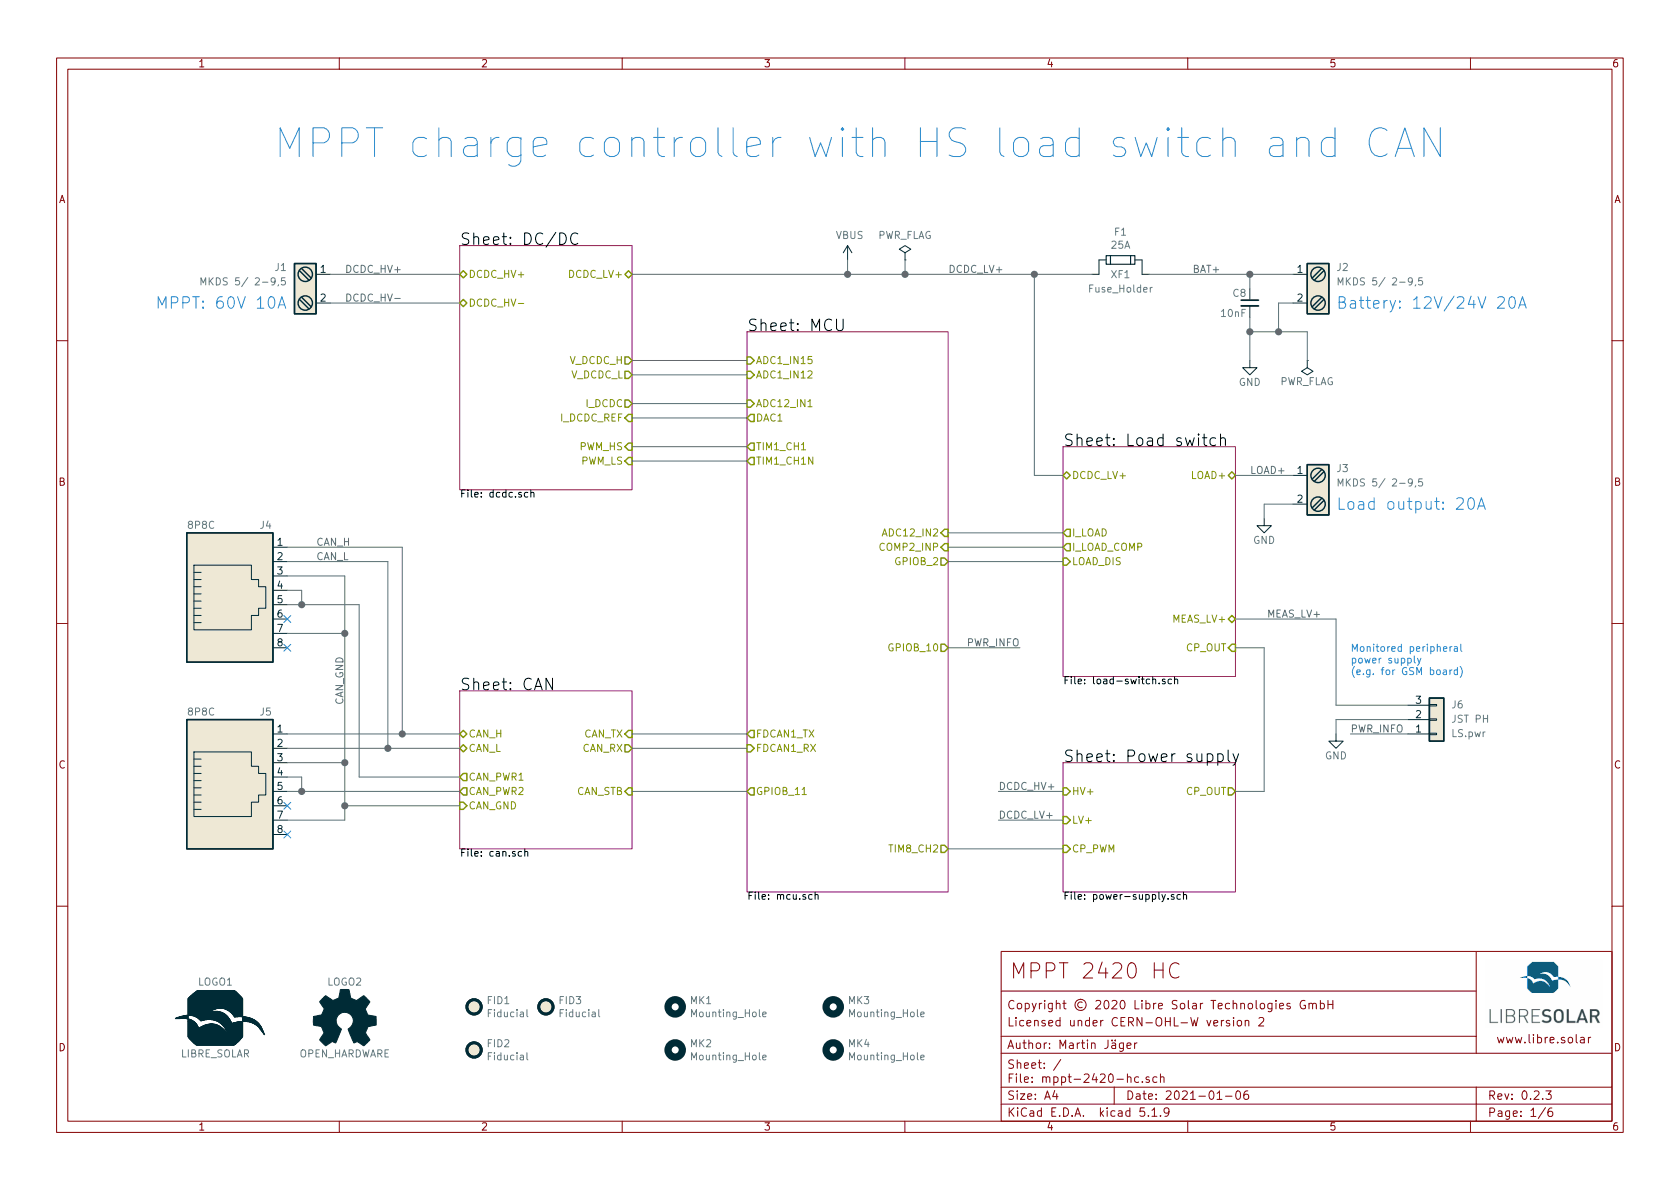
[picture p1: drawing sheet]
EESchema Schematic File Version 4
EELAYER 30 0
EELAYER END
$Descr A4 11693 8268
encoding utf-8
Sheet 1 6
Title "MPPT 2420 HC"
Date "2021-01-06"
Rev "0.2.3"
Comp "Copyright © 2020 Libre Solar Technologies GmbH"
Comment1 "Licensed under CERN-OHL-W version 2"
Comment2 "Author: Martin Jäger"
Comment3 ""
Comment4 ""
$EndDescr
$Sheet
S 3200 1700 1200 1700
U 58A68DC9
F0 "DC/DC" 80
F1 "dcdc.sch" 50
F2 "V_DCDC_H" O R 4400 2500 50 
F3 "V_DCDC_L" O R 4400 2600 50 
F4 "I_DCDC" O R 4400 2800 50 
F5 "DCDC_HV+" B L 3200 1900 50 
F6 "DCDC_HV-" B L 3200 2100 50 
F7 "DCDC_LV+" B R 4400 1900 50 
F8 "PWM_HS" I R 4400 3100 50 
F9 "PWM_LS" I R 4400 3200 50 
F10 "I_DCDC_REF" I R 4400 2900 50 
$EndSheet
$Sheet
S 7400 5300 1200 900 
U 58C18D5C
F0 "Power supply" 80
F1 "power-supply.sch" 50
F2 "LV+" I L 7400 5700 50 
F3 "HV+" I L 7400 5500 50 
F4 "CP_PWM" I L 7400 5900 50 
F5 "CP_OUT" O R 8600 5500 50 
$EndSheet
Text Notes 1900 1100 0    200  ~ 0
MPPT charge controller with HS load switch and CAN
$Comp
L Graphic:Logo_Open_Hardware_Small LOGO2
U 1 1
P 2400 7100
F 0 "LOGO2" H 2400 7375 50  0000 C CNN
F 1 "OPEN_HARDWARE" H 2400 6875 50  0000 C CNN
F 2 "Symbol:OSHW-Logo_5.7x6mm_SilkScreen" H 2400 7100 60  0001 C CNN
F 3 "" H 2400 7100 60  0001 C CNN
F 4 "+info" H 2400 7100 50  0001 C CNN "Config"
	1    2400 7100
	1    0    0    -1  
$EndComp
$Comp
L Project:LibreSolar_Logo LOGO1
U 1 1
P 1500 7100
F 0 "LOGO1" H 1500 7375 50  0000 C CNN
F 1 "LIBRE_SOLAR" H 1500 6875 50  0000 C CNN
F 2 "LibreSolar:LIBRESOLAR_LOGO" H 1520 7090 60  0001 C CNN
F 3 "" H 1520 7090 60  0001 C CNN
F 4 "+info" H 1500 7100 50  0001 C CNN "Config"
	1    1500 7100
	1    0    0    -1  
$EndComp
$Comp
L Mechanical:MountingHole MK1
U 1 1
P 4700 7000
F 0 "MK1" H 4800 7046 50  0000 L CNN
F 1 "Mounting_Hole" H 4800 6955 50  0000 L CNN
F 2 "MountingHole:MountingHole_3.2mm_M3" H 4700 7000 50  0001 C CNN
F 3 "" H 4700 7000 50  0001 C CNN
F 4 "+info" H 4700 7000 50  0001 C CNN "Config"
	1    4700 7000
	1    0    0    -1  
$EndComp
$Comp
L Mechanical:MountingHole MK2
U 1 1
P 4700 7300
F 0 "MK2" H 4800 7346 50  0000 L CNN
F 1 "Mounting_Hole" H 4800 7255 50  0000 L CNN
F 2 "MountingHole:MountingHole_3.2mm_M3" H 4700 7300 50  0001 C CNN
F 3 "" H 4700 7300 50  0001 C CNN
F 4 "+info" H 4700 7300 50  0001 C CNN "Config"
	1    4700 7300
	1    0    0    -1  
$EndComp
$Comp
L Mechanical:MountingHole MK3
U 1 1
P 5800 7000
F 0 "MK3" H 5900 7046 50  0000 L CNN
F 1 "Mounting_Hole" H 5900 6955 50  0000 L CNN
F 2 "MountingHole:MountingHole_3.2mm_M3" H 5800 7000 50  0001 C CNN
F 3 "" H 5800 7000 50  0001 C CNN
F 4 "+info" H 5800 7000 50  0001 C CNN "Config"
	1    5800 7000
	1    0    0    -1  
$EndComp
$Comp
L Project:Screw_Terminal_1x02 J?
U 1 1
P 2100 2000
AR Path="/5C45ED62/5CC2E802" Ref="J?"  Part="1" 
AR Path="/5C5B9319/5CC2E802" Ref="J?"  Part="1" 
AR Path="/5CC2E802" Ref="J1"  Part="1" 
F 0 "J1" H 2000 2150 50  0000 R CNN
F 1 "MKDS 5/ 2-9,5" H 2000 2050 50  0000 R CNN
F 2 "LibreSolar:Phoenix_Contact_MKDS_5-2-9,5" H 2100 1775 50  0001 C CNN
F 3 "" H 2075 2000 50  0001 C CNN
F 4 "Phoenix Contact" H 2100 2000 50  0001 C CNN "Manufacturer"
F 5 "1714971" H 2100 2000 50  0001 C CNN "PartNumber"
F 6 "Alternative: DECA MB910-952M" H 2100 2000 50  0001 C CNN "Remarks"
	1    2100 2000
	1    0    0    -1  
$EndComp
Text Label 2400 2100 0    50   ~ 0
DCDC_HV-
Text Label 2400 1900 0    50   ~ 0
DCDC_HV+
$Comp
L Project:Screw_Terminal_1x02 J?
U 1 1
P 9200 2000
AR Path="/5C45ED62/5CE7E6AC" Ref="J?"  Part="1" 
AR Path="/5C5B9319/5CE7E6AC" Ref="J?"  Part="1" 
AR Path="/5C5B93EE/5CE7E6AC" Ref="J?"  Part="1" 
AR Path="/5CE7E6AC" Ref="J2"  Part="1" 
F 0 "J2" H 9100 2150 50  0000 R CNN
F 1 "MKDS 5/ 2-9,5" H 9100 2050 50  0000 R CNN
F 2 "LibreSolar:Phoenix_Contact_MKDS_5-2-9,5" H 9200 1775 50  0001 C CNN
F 3 "" H 9175 2000 50  0001 C CNN
F 4 "Phoenix Contact" H 9200 2000 50  0001 C CNN "Manufacturer"
F 5 "1714971" H 9200 2000 50  0001 C CNN "PartNumber"
F 6 "Alternative: DECA MB910-952M" H 9200 2000 50  0001 C CNN "Remarks"
	1    9200 2000
	-1   0    0    -1  
$EndComp
$Comp
L Project:Screw_Terminal_1x02 J?
U 1 1
P 9200 3400
AR Path="/5C45ED62/5CE7E6B2" Ref="J?"  Part="1" 
AR Path="/5C5B9319/5CE7E6B2" Ref="J?"  Part="1" 
AR Path="/5C5B93EE/5CE7E6B2" Ref="J?"  Part="1" 
AR Path="/5CE7E6B2" Ref="J3"  Part="1" 
F 0 "J3" H 9100 3550 50  0000 R CNN
F 1 "MKDS 5/ 2-9,5" H 9100 3450 50  0000 R CNN
F 2 "LibreSolar:Phoenix_Contact_MKDS_5-2-9,5" H 9200 3175 50  0001 C CNN
F 3 "" H 9175 3400 50  0001 C CNN
F 4 "Phoenix Contact" H 9200 3400 50  0001 C CNN "Manufacturer"
F 5 "1714971" H 9200 3400 50  0001 C CNN "PartNumber"
F 6 "Alternative: DECA MB910-952M" H 9200 3400 50  0001 C CNN "Remarks"
	1    9200 3400
	-1   0    0    -1  
$EndComp
$Comp
L power:GND #PWR?
U 1 1
P 9300 5100
AR Path="/5D78A622/5D93787E" Ref="#PWR?"  Part="1" 
AR Path="/5D93787E" Ref="#PWR05"  Part="1" 
F 0 "#PWR05" H 9300 4850 50  0001 C CNN
F 1 "GND" H 9300 4950 50  0000 C CNN
F 2 "" H 9300 5100 50  0000 C CNN
F 3 "" H 9300 5100 50  0000 C CNN
	1    9300 5100
	-1   0    0    -1  
$EndComp
Wire Wire Line
	9800 5000 9300 5000
Wire Wire Line
	9300 5000 9300 5100
$Comp
L Project:C C?
U 1 1
P 8700 2100
AR Path="/58A68DC9/5DADB2C3" Ref="C?"  Part="1" 
AR Path="/5C45ED62/5DADB2C3" Ref="C?"  Part="1" 
AR Path="/5C5B9319/5DADB2C3" Ref="C?"  Part="1" 
AR Path="/5C5B93EE/5DADB2C3" Ref="C?"  Part="1" 
AR Path="/5DADB2C3" Ref="C8"  Part="1" 
F 0 "C8" H 8720 2170 50  0000 L CNN
F 1 "10nF" H 8720 2030 50  0000 L CNN
F 2 "LibreSolar:C_0603_1608" H 8700 2100 50  0001 C CNN
F 3 "" H 8700 2100 50  0000 C CNN
F 4 "any" H 6600 350 50  0001 C CNN "Manufacturer"
F 5 "" H 6600 350 50  0001 C CNN "PartNumber"
F 6 "100V, X7R" H 6100 0   60  0001 C CNN "Remarks"
	1    8700 2100
	-1   0    0    -1  
$EndComp
Wire Wire Line
	8700 2200 8700 2300
Wire Wire Line
	8700 2000 8700 1900
Wire Wire Line
	9000 1900 8700 1900
$Comp
L LibreSolar:Fuse_PlugIn F?
U 1 1
P 7800 1800
AR Path="/5C5B93EE/5DADB2CD" Ref="F?"  Part="1" 
AR Path="/5DADB2CD" Ref="F1"  Part="1" 
F 0 "F1" H 7800 1996 50  0000 C CNN
F 1 "25A" H 7800 1905 50  0000 C CNN
F 2 "LibreSolar:NULL" H 7800 1800 50  0001 C CNN
F 3 "" H 7800 1800 50  0000 C CNN
F 4 "Littelfuse" H 7800 1800 50  0001 C CNN "Manufacturer"
F 5 "0287025.PXCN" H 7800 1800 50  0001 C CNN "PartNumber"
	1    7800 1800
	1    0    0    -1  
$EndComp
$Comp
L power:GND #PWR?
U 1 1
P 8700 2500
AR Path="/5D78A622/5DADB538" Ref="#PWR?"  Part="1" 
AR Path="/5DADB538" Ref="#PWR04"  Part="1" 
F 0 "#PWR04" H 8700 2250 50  0001 C CNN
F 1 "GND" H 8700 2350 50  0000 C CNN
F 2 "" H 8700 2500 50  0000 C CNN
F 3 "" H 8700 2500 50  0000 C CNN
	1    8700 2500
	1    0    0    -1  
$EndComp
Wire Wire Line
	9000 2100 8900 2100
Wire Wire Line
	8900 2100 8900 2300
Wire Wire Line
	8900 2300 8700 2300
Connection ~ 8700 2300
Wire Wire Line
	7200 1900 7200 3300
Wire Wire Line
	7200 3300 7400 3300
Text Label 8300 1900 0    50   ~ 0
BAT+
$Comp
L Mechanical:MountingHole MK4
U 1 1
P 5800 7300
F 0 "MK4" H 5900 7346 50  0000 L CNN
F 1 "Mounting_Hole" H 5900 7255 50  0000 L CNN
F 2 "MountingHole:MountingHole_3.2mm_M3" H 5800 7300 50  0001 C CNN
F 3 "" H 5800 7300 50  0001 C CNN
F 4 "+info" H 5800 7300 50  0001 C CNN "Config"
	1    5800 7300
	1    0    0    -1  
$EndComp
$Comp
L Connector_Generic:Conn_01x03 J6
U 1 1
P 10000 5000
F 0 "J6" H 10100 4900 50  0000 L CNN
F 1 "JST PH" H 10100 5000 50  0000 L CNN
F 2 "Connector_JST:JST_PH_B3B-PH-K_1x03_P2.00mm_Vertical" H 10000 5000 50  0001 C CNN
F 3 "~" H 10000 5000 50  0001 C CNN
F 4 "LS.pwr" H 10100 5100 50  0000 L CNN "Remarks"
F 5 "JST" H 10000 5000 50  0001 C CNN "Manufacturer"
F 6 "PH B3B-PH-K 1x3, pitch 2.0mm" H 10000 5000 50  0001 C CNN "PartNumber"
	1    10000 5000
	1    0    0    1   
$EndComp
Wire Wire Line
	9800 5100 9400 5100
Text Label 9400 5100 0    50   ~ 0
PWR_INFO
Text Label 6600 1900 0    50   ~ 0
DCDC_LV+
Wire Wire Line
	2300 2100 3200 2100
Text Label 8700 3300 0    50   ~ 0
LOAD+
Wire Wire Line
	7400 5500 6950 5500
Text Label 6950 5500 0    50   ~ 0
DCDC_HV+
Text Notes 9400 4700 0    50   ~ 0
Monitored peripheral \npower supply\n(e.g. for GSM board)
Wire Wire Line
	6600 4500 7100 4500
Text Label 7100 4500 2    50   ~ 0
PWR_INFO
Text Notes 2000 2150 2    80   ~ 0
MPPT: 60V 10A
Text Notes 9300 2150 0    80   ~ 0
Battery: 12V/24V 20A
Text Notes 9300 3550 0    80   ~ 0
Load output: 20A
$Comp
L Mechanical:Fiducial FID1
U 1 1
P 3300 7000
F 0 "FID1" H 3385 7046 50  0000 L CNN
F 1 "Fiducial" H 3385 6955 50  0000 L CNN
F 2 "LibreSolar:Fiducial_0.7mm" H 3300 7000 50  0001 C CNN
F 3 "~" H 3300 7000 50  0001 C CNN
F 4 "+info" H 3300 7000 50  0001 C CNN "Config"
	1    3300 7000
	1    0    0    -1  
$EndComp
$Comp
L Mechanical:Fiducial FID2
U 1 1
P 3300 7300
F 0 "FID2" H 3385 7346 50  0000 L CNN
F 1 "Fiducial" H 3385 7255 50  0000 L CNN
F 2 "LibreSolar:Fiducial_0.7mm" H 3300 7300 50  0001 C CNN
F 3 "~" H 3300 7300 50  0001 C CNN
F 4 "+info" H 3300 7300 50  0001 C CNN "Config"
	1    3300 7300
	1    0    0    -1  
$EndComp
Wire Wire Line
	7400 5700 6950 5700
$Sheet
S 5200 2300 1400 3900
U 58A68DCB
F0 "MCU" 80
F1 "mcu.sch" 50
F2 "TIM1_CH1" O L 5200 3100 50 
F3 "TIM1_CH1N" O L 5200 3200 50 
F4 "DAC1" O L 5200 2900 50 
F5 "ADC1_IN15" I L 5200 2500 50 
F6 "ADC1_IN12" I L 5200 2600 50 
F7 "FDCAN1_RX" I L 5200 5200 50 
F8 "FDCAN1_TX" O L 5200 5100 50 
F9 "TIM8_CH2" O R 6600 5900 50 
F10 "COMP2_INP" I R 6600 3800 50 
F11 "GPIOB_11" O L 5200 5500 50 
F12 "GPIOB_2" O R 6600 3900 50 
F13 "GPIOB_10" O R 6600 4500 50 
F14 "ADC12_IN1" I L 5200 2800 50 
F15 "ADC12_IN2" I R 6600 3700 50 
$EndSheet
$Comp
L power:VBUS #PWR0116
U 1 1
P 5900 1800
F 0 "#PWR0116" H 5900 1650 50  0001 C CNN
F 1 "VBUS" H 5915 1973 50  0000 C CNN
F 2 "" H 5900 1800 50  0001 C CNN
F 3 "" H 5900 1800 50  0001 C CNN
	1    5900 1800
	1    0    0    -1  
$EndComp
$Comp
L power:PWR_FLAG #FLG0102
U 1 1
P 6300 1800
F 0 "#FLG0102" H 6300 1875 50  0001 C CNN
F 1 "PWR_FLAG" H 6300 1973 50  0000 C CNN
F 2 "" H 6300 1800 50  0001 C CNN
F 3 "~" H 6300 1800 50  0001 C CNN
	1    6300 1800
	1    0    0    -1  
$EndComp
Wire Wire Line
	5900 1800 5900 1900
Connection ~ 5900 1900
Wire Wire Line
	5900 1900 6300 1900
Wire Wire Line
	6300 1800 6300 1900
Connection ~ 6300 1900
Wire Wire Line
	6300 1900 7200 1900
Text Label 6950 5700 0    50   ~ 0
DCDC_LV+
Wire Wire Line
	2300 1900 3200 1900
$Comp
L Connector:8P8C J?
U 1 1
P 1600 5400
AR Path="/5EB3881C/5EE5D196" Ref="J?"  Part="1" 
AR Path="/5EE5D196" Ref="J5"  Part="1" 
F 0 "J5" H 1850 4950 50  0000 C CNN
F 1 "8P8C" H 1400 4950 50  0000 C CNN
F 2 "LibreSolar:RJ45_8P8C" V 1600 5425 50  0001 C CNN
F 3 "" V 1600 5425 50  0001 C CNN
F 4 "+can" H 1600 5400 50  0001 C CNN "Config"
F 5 "Amphenol FCI" H 1600 5400 50  0001 C CNN "Manufacturer"
F 6 "54602-908LF" H 1600 5400 50  0001 C CNN "PartNumber"
	1    1600 5400
	1    0    0    1   
$EndComp
$Comp
L Connector:8P8C J?
U 1 1
P 1600 4100
AR Path="/5EB3881C/5EE5D19C" Ref="J?"  Part="1" 
AR Path="/5EE5D19C" Ref="J4"  Part="1" 
F 0 "J4" H 1850 3650 50  0000 C CNN
F 1 "8P8C" H 1400 3650 50  0000 C CNN
F 2 "LibreSolar:RJ45_8P8C" V 1600 4125 50  0001 C CNN
F 3 "" V 1600 4125 50  0001 C CNN
F 4 "+can" H 1600 4100 50  0001 C CNN "Config"
F 5 "Amphenol FCI" H 1600 4100 50  0001 C CNN "Manufacturer"
F 6 "54602-908LF" H 1600 4100 50  0001 C CNN "PartNumber"
	1    1600 4100
	1    0    0    1   
$EndComp
Text Label 2200 3800 0    50   ~ 0
CAN_H
Text Label 2200 3900 0    50   ~ 0
CAN_L
NoConn ~ 2000 4300
NoConn ~ 2000 4500
NoConn ~ 2000 5600
NoConn ~ 2000 5800
Wire Wire Line
	8600 3300 9000 3300
$Sheet
S 7400 3100 1200 1600
U 5C5B93EE
F0 "Load switch" 80
F1 "load-switch.sch" 50
F2 "LOAD+" B R 8600 3300 50 
F3 "LOAD_DIS" I L 7400 3900 50 
F4 "I_LOAD" O L 7400 3700 50 
F5 "I_LOAD_COMP" O L 7400 3800 50 
F6 "DCDC_LV+" B L 7400 3300 50 
F7 "CP_OUT" I R 8600 4500 50 
F8 "MEAS_LV+" B R 8600 4300 50 
$EndSheet
Text Label 9200 4300 2    50   ~ 0
MEAS_LV+
Wire Wire Line
	4400 1900 5900 1900
$Comp
L power:GND #PWR?
U 1 1
P 8800 3600
AR Path="/5D78A622/5F050061" Ref="#PWR?"  Part="1" 
AR Path="/5F050061" Ref="#PWR0114"  Part="1" 
F 0 "#PWR0114" H 8800 3350 50  0001 C CNN
F 1 "GND" H 8800 3450 50  0000 C CNN
F 2 "" H 8800 3600 50  0000 C CNN
F 3 "" H 8800 3600 50  0000 C CNN
	1    8800 3600
	1    0    0    -1  
$EndComp
Wire Wire Line
	9000 3500 8800 3500
Wire Wire Line
	8800 3500 8800 3600
Wire Wire Line
	5200 2500 4400 2500
Wire Wire Line
	4400 2600 5200 2600
Wire Wire Line
	4400 2800 5200 2800
Wire Wire Line
	5200 2900 4400 2900
Wire Wire Line
	4400 3100 5200 3100
Wire Wire Line
	5200 3200 4400 3200
Wire Wire Line
	7400 3700 6600 3700
Wire Wire Line
	7400 3800 6600 3800
Wire Wire Line
	7400 3900 6600 3900
$Sheet
S 3200 4800 1200 1100
U 5F16179B
F0 "CAN" 80
F1 "can.sch" 50
F2 "CAN_TX" I R 4400 5100 50 
F3 "CAN_RX" O R 4400 5200 50 
F4 "CAN_STB" I R 4400 5500 50 
F5 "CAN_PWR1" O L 3200 5400 50 
F6 "CAN_PWR2" O L 3200 5500 50 
F7 "CAN_GND" I L 3200 5600 50 
F8 "CAN_H" B L 3200 5100 50 
F9 "CAN_L" B L 3200 5200 50 
$EndSheet
Text Label 2400 4900 1    50   ~ 0
CAN_GND
Wire Wire Line
	2000 4100 2100 4100
Wire Wire Line
	3200 5100 2800 5100
Wire Wire Line
	2800 5100 2800 3800
Wire Wire Line
	2000 3800 2800 3800
Wire Wire Line
	2700 3900 2700 5200
Wire Wire Line
	2700 5200 3200 5200
Wire Wire Line
	2000 3900 2700 3900
Wire Wire Line
	2000 5100 2800 5100
Connection ~ 2800 5100
Wire Wire Line
	2000 5200 2700 5200
Connection ~ 2700 5200
Wire Wire Line
	3200 5400 2500 5400
Wire Wire Line
	2500 5400 2500 4200
Wire Wire Line
	2000 4200 2100 4200
Wire Wire Line
	2000 5500 2100 5500
Wire Wire Line
	3200 5600 2400 5600
Wire Wire Line
	2400 5600 2400 5300
Wire Wire Line
	2000 4400 2400 4400
Wire Wire Line
	2400 5600 2400 5700
Wire Wire Line
	2000 5700 2400 5700
Connection ~ 2400 5600
Wire Wire Line
	2400 4400 2400 4000
Wire Wire Line
	2000 4000 2400 4000
Connection ~ 2400 4400
Wire Wire Line
	2000 5400 2100 5400
Wire Wire Line
	2100 5400 2100 5500
Connection ~ 2100 5500
Wire Wire Line
	2100 5500 3200 5500
Wire Wire Line
	2100 4100 2100 4200
Connection ~ 2100 4200
Wire Wire Line
	2100 4200 2500 4200
Wire Wire Line
	2000 5300 2400 5300
Connection ~ 2400 5300
Wire Wire Line
	2400 5300 2400 4400
Wire Wire Line
	4400 5100 5200 5100
Wire Wire Line
	4400 5200 5200 5200
Wire Wire Line
	4400 5500 5200 5500
$Comp
L LibreSolar:Fuse_Holder XF1
U 1 1
P 7800 1900
F 0 "XF1" H 7800 1900 50  0000 C CNN
F 1 "Fuse_Holder" H 7800 1800 50  0000 C CNN
F 2 "LibreSolar:Keystone-Fuse-3557-2" H 7800 1900 50  0001 C CNN
F 3 "" H 7800 1900 50  0001 C CNN
F 4 "Keystone" H 7800 1900 50  0001 C CNN "Manufacturer"
F 5 "3557-2" H 7800 1900 50  0001 C CNN "PartNumber"
	1    7800 1900
	1    0    0    -1  
$EndComp
Wire Wire Line
	7600 1900 7200 1900
Connection ~ 7200 1900
Wire Wire Line
	8000 1900 8700 1900
Connection ~ 8700 1900
Wire Wire Line
	8600 5500 8800 5500
Wire Wire Line
	8800 5500 8800 4500
Wire Wire Line
	8800 4500 8600 4500
Wire Wire Line
	7400 5900 6600 5900
$Comp
L power:PWR_FLAG #FLG0104
U 1 1
P 9100 2500
F 0 "#FLG0104" H 9100 2575 50  0001 C CNN
F 1 "PWR_FLAG" H 9100 2650 50  0000 C CNN
F 2 "" H 9100 2500 50  0001 C CNN
F 3 "~" H 9100 2500 50  0001 C CNN
	1    9100 2500
	-1   0    0    1   
$EndComp
Wire Wire Line
	8700 2300 8700 2500
Wire Wire Line
	9100 2500 9100 2300
Wire Wire Line
	9100 2300 8900 2300
Connection ~ 8900 2300
Wire Wire Line
	9300 4900 9300 4300
Wire Wire Line
	8600 4300 9300 4300
Wire Wire Line
	9300 4900 9800 4900
$Comp
L Mechanical:Fiducial FID3
U 1 1
P 3800 7000
F 0 "FID3" H 3885 7046 50  0000 L CNN
F 1 "Fiducial" H 3885 6955 50  0000 L CNN
F 2 "LibreSolar:Fiducial_0.7mm" H 3800 7000 50  0001 C CNN
F 3 "~" H 3800 7000 50  0001 C CNN
F 4 "+info" H 3800 7000 50  0001 C CNN "Config"
	1    3800 7000
	1    0    0    -1  
$EndComp
$EndSCHEMATC
